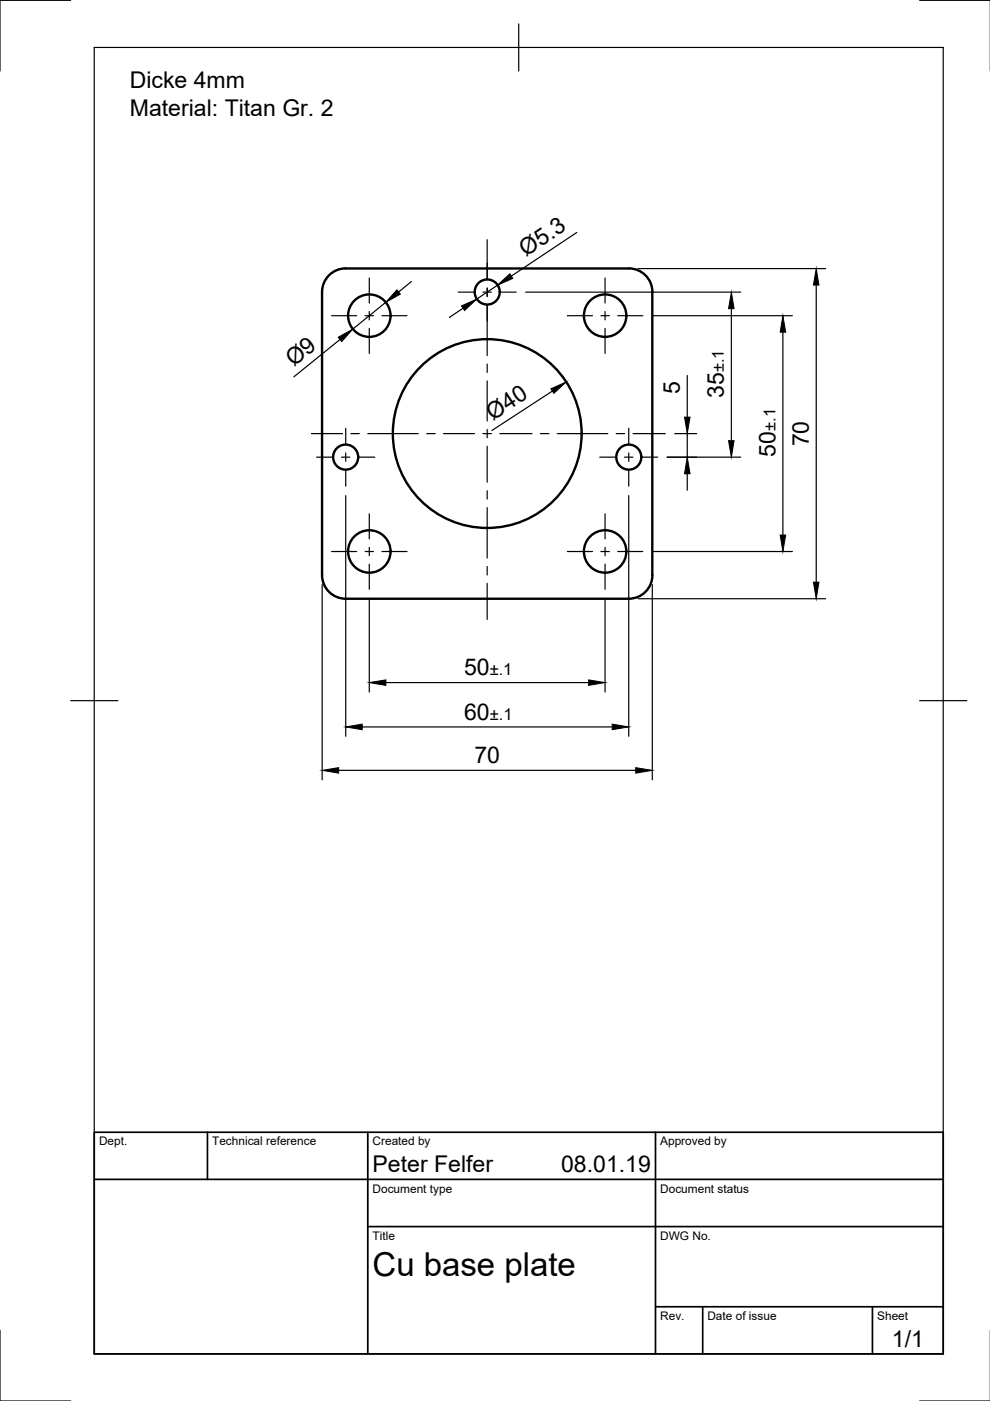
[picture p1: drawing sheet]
<svg xmlns="http://www.w3.org/2000/svg" width="210mm" height="297mm" viewBox="0 0 210 297" stroke-linecap="round" stroke-linejoin="round" font-family="sans-serif">
<!-- layer: Visible -->
<g fill="none" stroke="#000" stroke-width=".51">
<path d="M73.3 56.9h60a5 5 0 0 1 5 5M73.3 56.9a5 5 0 0 0-5 5v60M138.3 61.9v60M68.3 121.9a5 5 0 0 0 5 5M138.3 121.9a5 5 0 0 1-5 5h-60"/>
<circle cx="78.3" cy="66.9" r="4.5"/>
<circle cx="103.3" cy="61.9" r="2.66"/>
<circle cx="128.3" cy="66.9" r="4.5"/>
<circle cx="73.3" cy="96.9" r="2.66"/>
<circle cx="103.3" cy="91.9" r="20"/>
<circle cx="133.3" cy="96.9" r="2.66"/>
<circle cx="78.3" cy="116.9" r="4.5"/>
<circle cx="128.3" cy="116.9" r="4.5"/>
</g>
<!-- layer: Border -->
<path d="M15 .1h-15v15M20 10.1h180v276.9h-180zM110 5.1v10M195 .1h15M15 148.6h10M195 148.6h10M0 282.1v14.9h15M195 297h15" fill="none" stroke="#000" stroke-width=".25"/>
<!-- layer: TitleBlock -->
<path d="M20 240.1h180v46.9h-180zM20 250h180M44 240.1v9.9M78 240.1v46.9M139 240.1v46.9M78 260.1h122M139 277.1h61M149 277.1v9.9M185 277.1v9.9" fill="none" stroke="#000" stroke-width=".36"/>
<!-- layer: Smart Centers -->
<g fill="none" stroke="#000" stroke-width=".25">
<path d="M78.3 58.9v5.3M103.3 50.8v8.5M128.3 58.9v5.3M70.3 66.9h5.3M77.4 66.9h1.8M78.3 66v1.8M78.3 69.6v5.3M81 66.9h5.3M97.2 61.9h3.4M102.4 61.9h1.8M103.3 61.1v1.8M103.3 64.6v10.8"/>
<path d="M103.3 77.2v1.8M106 61.9h3.5M120.3 66.9h5.3M127.4 66.9h1.8M128.3 66v1.8M128.3 69.6v5.3M131 66.9h5.3M66 91.9h6.6M67.1 96.9h3.5M72.4 96.9h1.8M73.3 90.8v3.5M73.3 96v1.8"/>
<path d="M73.3 99.6v3.5M74.4 91.9h1.8M76 96.9h3.5M78 91.9h10.7M90.5 91.9h1.8M94 91.9h6.6M102.4 91.9h1.8M103.3 80.8v8.5M103.3 91v1.8M103.3 94.6v7.6M106 91.9h6.8M114.6 91.9h1.8"/>
<path d="M118.2 91.9h10.7M127.1 96.9h3.5M130.7 91.9h1.7M132.4 96.9h1.8M133.3 90.8v3.5M133.3 96v1.8M133.3 99.6v3.5M134.2 91.9h6.9M136 96.9h3.4M70.3 116.9h5.3M77.4 116.9h1.8M78.3 108.9v5.4"/>
<path d="M78.3 116v1.8M78.3 119.6v5.3M81 116.9h5.3M103.3 104v1.8M103.3 107.6v10.7M120.3 116.9h5.3M127.4 116.9h1.8M128.3 108.9v5.4M128.3 116v1.8M128.3 119.6v5.3M131 116.9h5.3M103.3 120.1v1.8"/>
<path d="M103.3 123.7v7.6"/>
</g>
<!-- layer: FD_Dimensions -->
<g fill="none" stroke="#000" stroke-width=".25">
<path d="M87.2 59.7l-2.7 2.2M122.3 49.3l-13.9 9.2M135.3 56.9h39.7M72.1 72l-9.8 7.9M81.8 64.1l-7 5.7M98.2 65.3l-2.9 2M105.5 60.5l-4.4 2.9M111.4 61.9h45.7M138.3 66.9h29.7M145.7 79.6v8.8M155.1 65.4v28M166 70.4v43"/>
<path d="M173.1 60.4v63M117.1 82.9l-12.8 8.4M141.5 96.9h15.6M143 91.9h4.7M145.7 91.9v5M73.3 105.1v51M133.3 105.1v51M138.3 116.9h29.7M145.7 100.4v3.5M68.3 123.9v41.4M78.3 126.9v19.8M128.3 126.9v19.8"/>
<path d="M135.3 126.9h39.7M138.3 123.9v41.4M76.8 154.1h53M81.8 144.7h43M71.8 163.3h63"/>
</g>
<g fill="#000" stroke="#000" stroke-width=".21">
<path d="M105.5 60.5l2.6-2.5 .6 1zM71.7 71.5l3.1-1.7-2.3 2.6zM84.2 61.5l.7 .9-3.1 1.7zM97.9 64.9l3.2-1.5-2.6 2.4zM155.1 61.9l.5 3.5h-1.1zM166 66.9l.6 3.5h-1.2zM173.1 56.9l.5 3.5h-1.1zM116.8 82.4l3.2-1.4-2.6 2.4zM145.1 88.4h1.2l-.6 3.5zM154.5 93.4h1.1l-.5 3.5zM145.7 96.9l.6 3.5h-1.2zM165.4 113.4h1.2l-.6 3.5z"/>
<path d="M172.5 123.4h1.1l-.5 3.5zM73.3 154.1l3.5-.6v1.2zM78.3 144.7l3.5-.5v1.1zM124.8 144.2l3.5 .5-3.5 .6zM129.8 153.5l3.5 .6-3.5 .6zM68.3 163.3l3.5-.5v1.1zM134.8 162.8l3.5 .5-3.5 .6z"/>
</g>
<text font-size="7" x="79" y="270.6">Cu base plate</text>
<g font-size="4.9">
<text x="27.5" y="18.6">Dicke 4mm</text>
<text x="27.5" y="24.5">Material: Titan Gr. 2</text>
<text x="111.5" y="54.5" transform="rotate(-34 111.5 54.5)">Ø5.3</text>
<text x="62.3" y="77.8" transform="rotate(-39 62.3 77.8)">Ø9</text>
<text x="144.2" y="83.6" transform="rotate(-90 144.2 83.6)">5</text>
<text x="104.5" y="89.2" transform="rotate(-33 104.5 89.2)">Ø40</text>
<text x="153.5" y="84.4" transform="rotate(-90 153.5 84.4)">35</text>
<text x="171.5" y="94.6" transform="rotate(-90 171.5 94.6)">70</text>
<text x="164.4" y="96.8" transform="rotate(-90 164.4 96.8)">50</text>
<text x="98.4" y="143.2">50</text>
<text x="98.4" y="152.6">60</text>
<text x="100.6" y="161.8">70</text>
<text x="79" y="248.5">Peter Felfer</text>
<text x="119" y="248.5">08.01.19</text>
<text x="189.1" y="285.7">1/1</text>
</g>
<g font-size="3.5">
<text x="153.5" y="78.9" transform="rotate(-90 153.5 78.9)">±.1</text>
<text x="164.4" y="91.4" transform="rotate(-90 164.4 91.4)">±.1</text>
<text x="103.8" y="143.2">±.1</text>
<text x="103.8" y="152.6">±.1</text>
</g>
<g font-size="2.5">
<text x="21" y="242.9">Dept.</text>
<text x="45" y="242.9">Technical reference</text>
<text x="79" y="242.9">Created by</text>
<text x="140" y="242.9">Approved by</text>
<text x="79" y="252.8">Document type</text>
<text x="140" y="252.8">Document status</text>
<text x="79" y="262.9">Title</text>
<text x="140" y="262.9">DWG No.</text>
<text x="140" y="279.9">Rev.</text>
<text x="150" y="279.9">Date of issue</text>
<text x="186" y="279.9">Sheet</text>
</g>
</svg>
